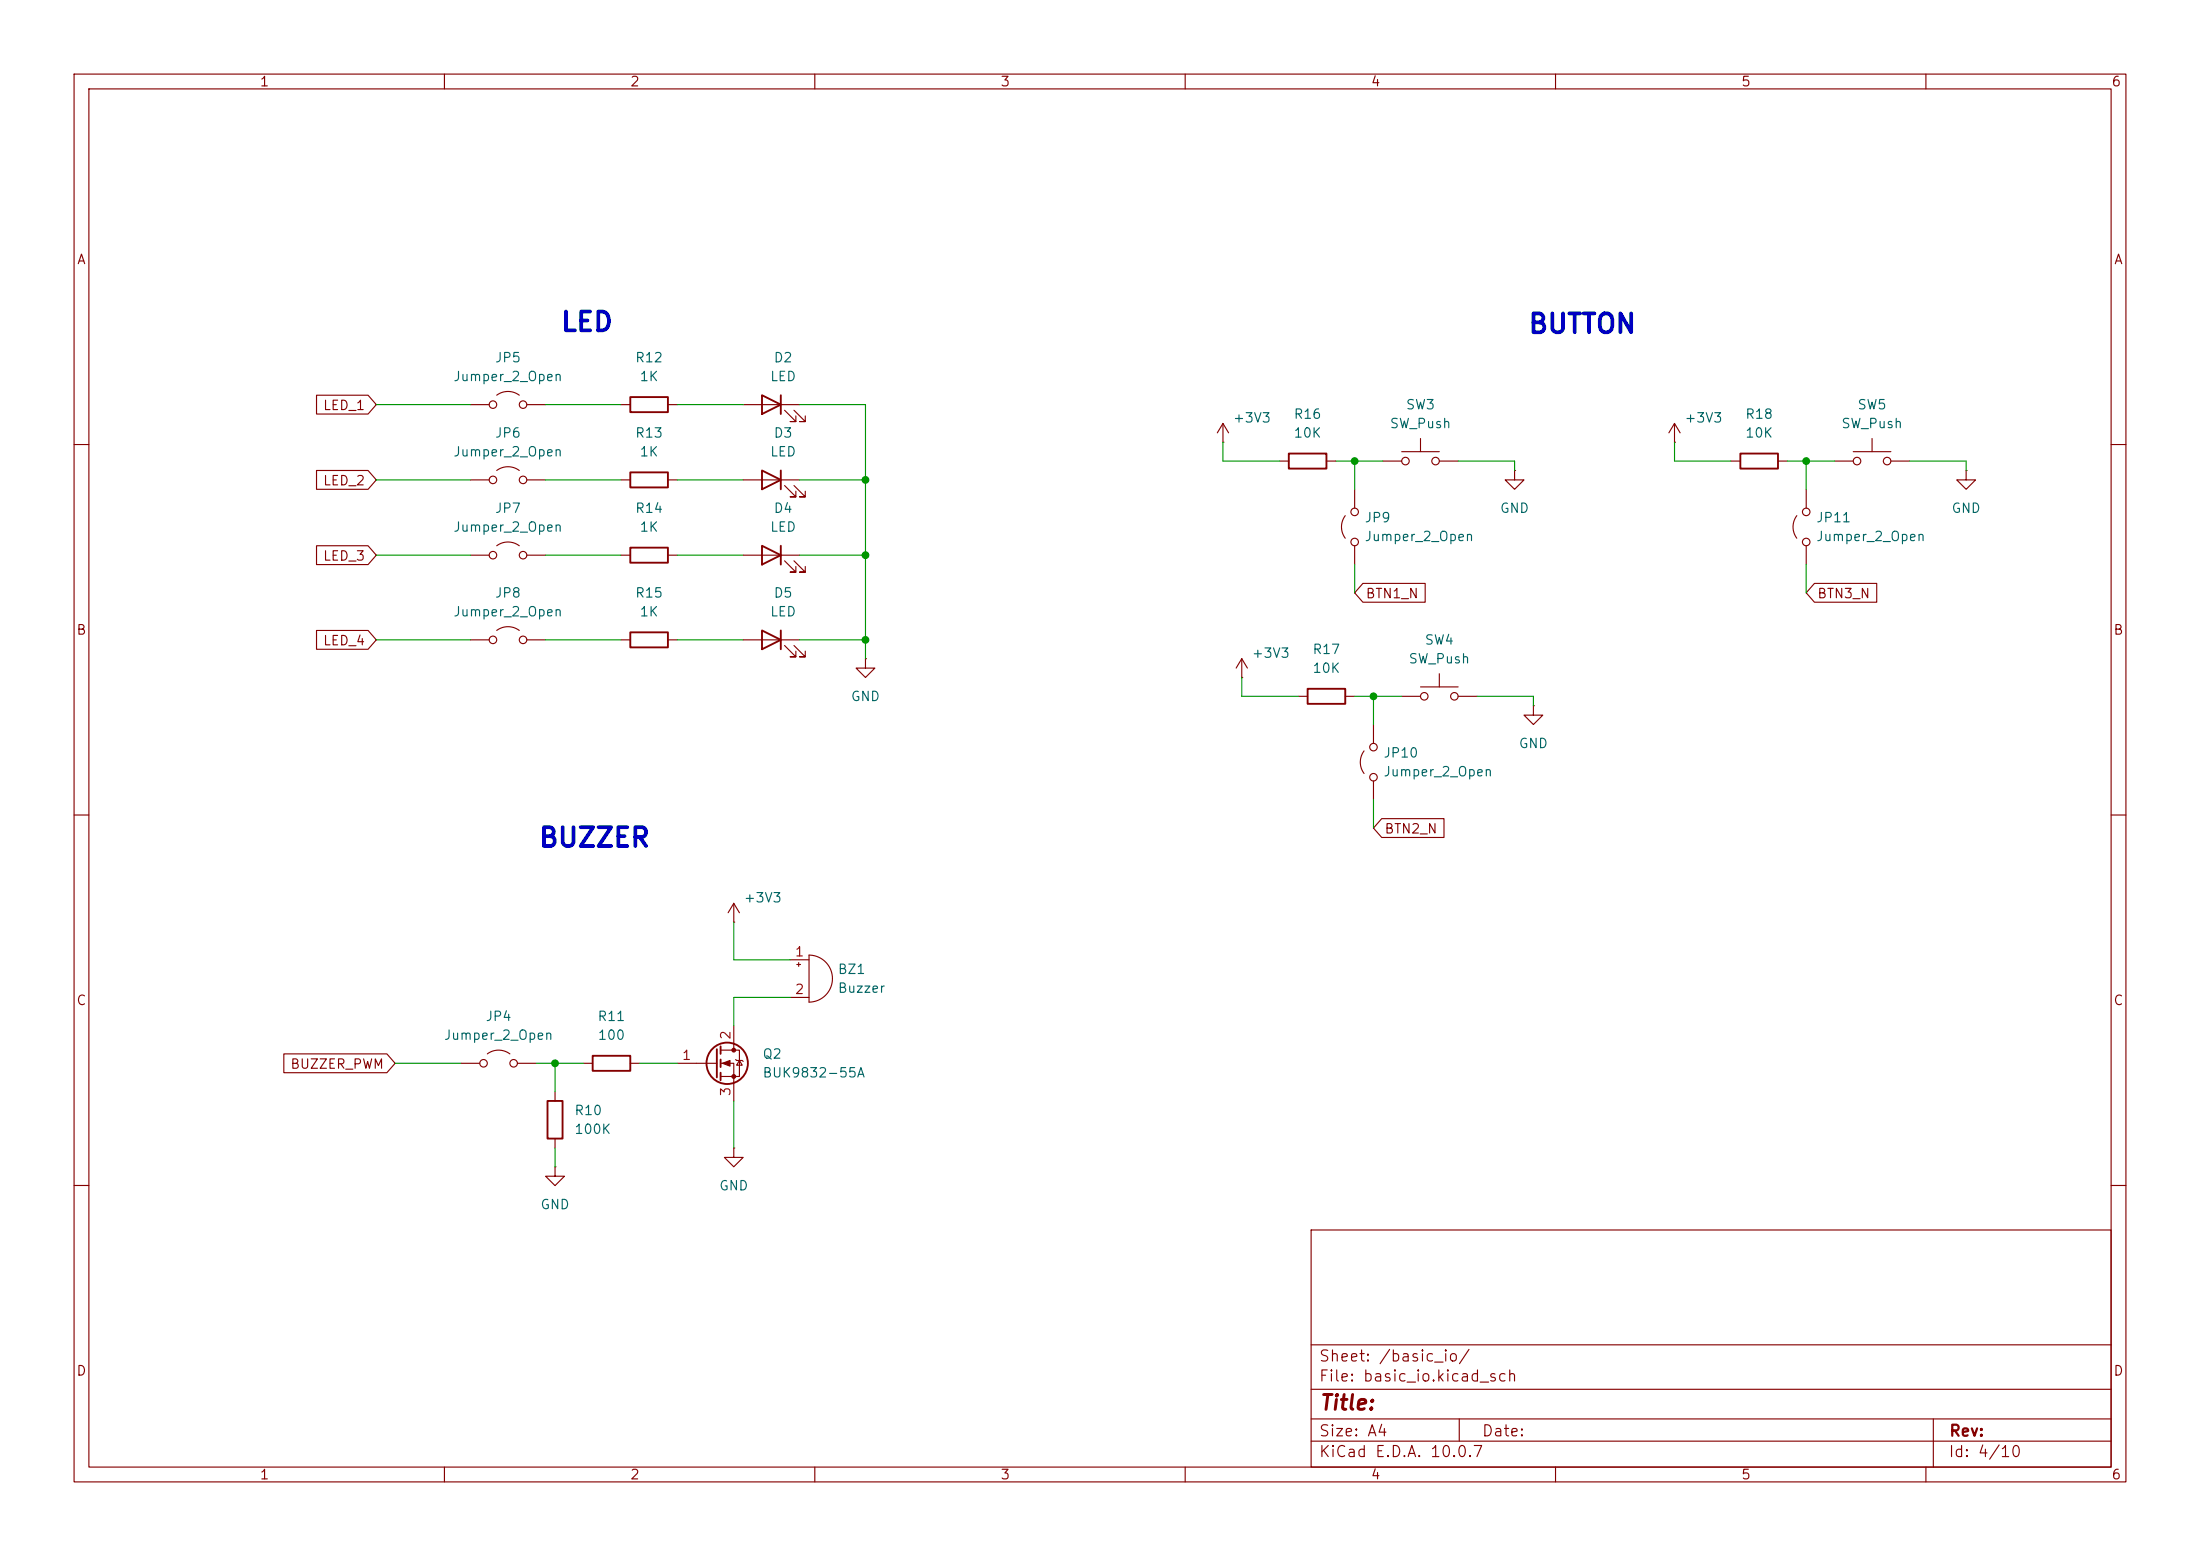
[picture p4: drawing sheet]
<svg xmlns="http://www.w3.org/2000/svg" width="297mm" height="210mm" viewBox="0 0 297 210" stroke-linecap="round" stroke-linejoin="round" font-family="sans-serif">
<g fill="none" stroke="#840000" stroke-width=".15">
<path d="M10 10h277v190h-277zM12 12h273v186h-273zM60 10v2M110 10v2M160 10v2M210 10v2M260 10v2M42.7 53.3h7l1.1 1.3-1.1 1.3h-7zM63.5 54.6h2.5M67.1 53.3a2.54 2.54 0 0 1 3 0M71.1 54.6h2.6M83.8 54.6h1.3"/>
<path d="M90.2 54.6h1.2M100.3 54.6h7.6M105.9 55.4l1.5 1.5h-.7h.7v-.8M107.2 55.4l1.5 1.5h-.8h.8v-.8M165.1 59.7h.1M165.1 57.2l-.8 1.2M165.1 57.2l.8 1.2M165.1 57.2v2.5M191.8 59.2v1.8M226.1 59.7h.1M226.1 57.2l-.8 1.2M226.1 57.2l.7 1.2"/>
<path d="M226.1 57.2v2.5M252.7 59.2v1.8M10 60h2M42.7 63.5h7l1.1 1.3-1.1 1.2h-7zM42.7 73.7h7l1.1 1.2-1.1 1.3h-7zM63.5 64.8h2.5M63.5 74.9h2.5M67.1 63.5a2.54 2.54 0 0 1 3 0M67.1 73.7a2.54 2.54 0 0 1 3 0M71.1 64.8h2.6M71.1 74.9h2.6M83.8 64.8h1.3"/>
<path d="M83.8 74.9h1.3M90.2 64.8h1.2M90.2 74.9h1.2M100.3 64.8h7.6M100.3 74.9h7.6M105.9 65.5l1.5 1.6h-.7h.7v-.8M105.9 75.7l1.5 1.5h-.7h.7v-.7M107.2 65.5l1.5 1.6h-.8h.8v-.8M107.2 75.7l1.5 1.5h-.8h.8v-.7M172.7 62.2h1.3M179.1 62.2h1.2M181.6 69.6a2.54 2.54 0 0 0 0 3"/>
<path d="M182.9 66v2.6M182.9 73.7v2.5M184 78.7h8.4v2.6h-8.4l-1.1-1.3zM186.7 62.2h2.5M189.2 61h5.1M194.3 62.2h2.5M204.5 63.5v1.3h1.2l-1.2 1.2-1.3-1.2h1.3M204.5 63.5h.1M233.7 62.2h1.2M240 62.2h1.3M242.6 69.6a2.54 2.54 0 0 0 0 3M243.8 66v2.6"/>
<path d="M243.8 73.7v2.5M245 78.7h8.4v2.6h-8.4l-1.2-1.3zM247.6 62.2h2.6M250.2 61h5.1M255.3 62.2h2.5M265.4 63.5v1.3h1.3l-1.3 1.2-1.2-1.2h1.2M265.4 63.5h.1M285 60h2M42.7 85.1h7l1.1 1.3-1.1 1.2h-7zM63.5 86.4h2.5M67.1 85.1a2.54 2.54 0 0 1 3 0M71.1 86.4h2.6"/>
<path d="M83.8 86.4h1.3M90.2 86.4h1.2M100.3 86.4h7.6M105.9 87.1l1.5 1.5h-.7h.7v-.7M107.2 87.1l1.5 1.5h-.8h.8v-.7M116.8 88.9v1.3h1.3l-1.3 1.2-1.2-1.2h1.2M116.8 88.9h.1M167.6 91.4h.1M167.6 88.9l-.7 1.3M167.6 88.9l.8 1.3M167.6 88.9v2.5M175.3 94h1.2"/>
<path d="M181.6 94h1.3M185.4 97.8v2.5M189.2 94h2.6M191.8 92.7h5M194.3 90.9v1.8M196.8 94h2.6M207 95.3v1.2h1.3l-1.3 1.3-1.3-1.3h1.3M207 95.3h.1M10 110h2M184.1 101.3a2.54 2.54 0 0 0 0 3.1M185.4 105.4v2.6M186.5 110.5h8.4v2.5h-8.4l-1.1-1.2z"/>
<path d="M285 110h2M99.1 124.5h.1M99.1 121.9l-.8 1.3M99.1 121.9l.7 1.3M99.1 121.9v2.6M99.1 138.4v3.3M106.7 129.5h2.5M106.7 134.6h2.5M107.6 130.2h.5M107.8 129.9v.5M109.2 128.9a3.2 3.2 0 0 1 3.2 3.2 3.2 3.2 0 0 1-3.2 3.2zM38.3 142.2h13.9l1.1 1.3-1.1 1.3h-13.9z"/>
<path d="M62.2 143.5h2.6M65.8 142.2a2.54 2.54 0 0 1 3 0M69.8 143.5h2.6M74.9 157.5v1.3h1.3l-1.3 1.2-1.2-1.2h1.2M74.9 157.5h.1M74.9 147.3v1.3M74.9 153.7v1.2M78.7 143.5h1.3M85.1 143.5h1.3M91.4 143.5h5.4M97.3 141.7h2.5v3.6h-2.5M97.3 143.5h1.8v5.1"/>
<path d="M99.1 154.9v1.3h1.2l-1.2 1.3-1.3-1.3h1.3M99.1 154.9h.1M99.3 143l.1 .1h.8l.1 .2M99.8 143.1l.4 .7h-.8zM10 160h2M177 166h108v32h-108zM285 160h2M60 198v2M110 198v2M160 198v2M177 194.5h108M177 191.5h108"/>
<path d="M177 187.5h108M177 181.5h108M197 191.5v3M210 198v2M260 198v2M261 191.5v6.5"/>
<circle cx="66.5" cy="54.6" r=".51"/>
<circle cx="70.6" cy="54.6" r=".51"/>
<circle cx="66.5" cy="64.8" r=".51"/>
<circle cx="66.5" cy="74.9" r=".51"/>
<circle cx="70.6" cy="64.8" r=".51"/>
<circle cx="70.6" cy="74.9" r=".51"/>
<circle cx="182.9" cy="73.2" r=".51"/>
<circle cx="182.9" cy="69.1" r=".51"/>
<circle cx="189.7" cy="62.2" r=".51"/>
<circle cx="193.8" cy="62.2" r=".51"/>
<circle cx="243.8" cy="69.1" r=".51"/>
<circle cx="243.8" cy="73.2" r=".51"/>
<circle cx="250.7" cy="62.2" r=".51"/>
<circle cx="254.8" cy="62.2" r=".51"/>
<circle cx="66.5" cy="86.4" r=".51"/>
<circle cx="70.6" cy="86.4" r=".51"/>
<circle cx="192.3" cy="94" r=".51"/>
<circle cx="196.3" cy="94" r=".51"/>
<circle cx="185.4" cy="100.8" r=".51"/>
<circle cx="185.4" cy="104.9" r=".51"/>
<circle cx="65.3" cy="143.5" r=".51"/>
<circle cx="69.3" cy="143.5" r=".51"/>
</g>
<g fill="none" stroke="#840000" stroke-width=".25">
<path d="M85.1 53.6h5.1v2h-5.1zM102.9 53.3l2.5 1.3-2.5 1.3zM105.4 53.3v2.6M85.1 63.8h5.1v2h-5.1zM85.1 73.9h5.1v2h-5.1zM102.9 63.5l2.5 1.3-2.5 1.2zM102.9 73.7l2.5 1.2-2.5 1.3zM105.4 63.5v2.5M105.4 73.7v2.5M174 61.2h5.1v2h-5.1zM234.9 61.2h5.1v2h-5.1zM85.1 85.3h5.1v2.1h-5.1z"/>
<path d="M102.9 85.1l2.5 1.3-2.5 1.2zM105.4 85.1v2.5M176.5 93h5.1v2h-5.1zM73.9 148.6h2v5.1h-2zM80 142.5h5.1v2h-5.1zM96.8 141.6v3.8M97.3 141.2v1M97.3 143v1M97.3 144.8v1"/>
<circle cx="98.2" cy="143.5" r="2.79"/>
</g>
<g fill="#840000" stroke="#840000" stroke-width=".15">
<path d="M97.5 143.5l1.1-.4v.8z"/>
<circle cx="99.1" cy="141.7" r=".25"/>
<circle cx="99.1" cy="145.3" r=".25"/>
</g>
<g fill="none" stroke="#009600" stroke-width=".15">
<path d="M50.8 54.6h12.7M73.7 54.6h10.1M91.4 54.6h8.9M107.9 54.6h8.9v34.3M165.1 59.7v2.5h7.6M226.1 59.7v2.5h7.6M50.8 64.8h12.7M50.8 74.9h12.7M73.7 64.8h10.1M73.7 74.9h10.1M91.4 64.8h8.9M91.4 74.9h8.9"/>
<path d="M107.9 64.8h8.9M107.9 74.9h8.9M180.3 62.2h6.4M182.9 62.2v3.8M182.9 76.2v3.8M196.8 62.2h7.7v1.3M241.3 62.2h6.3M243.8 62.2v3.8M243.8 76.2v3.8M257.8 62.2h7.6v1.3M50.8 86.4h12.7M73.7 86.4h10.1"/>
<path d="M91.4 86.4h8.9M107.9 86.4h8.9M167.6 91.4v2.6h7.7M182.9 94h6.3M185.4 94v3.8M199.4 94h7.6v1.3M185.4 108v3.8M99.1 124.5v5h7.6M106.7 134.6h-7.6v3.8M53.3 143.5h8.9M72.4 143.5h6.3M74.9 143.5v3.8"/>
<path d="M74.9 154.9v2.6M86.4 143.5h5M99.1 148.6v6.3"/>
</g>
<g fill="#009600" stroke="#009600" stroke-width=".14">
<circle cx="116.8" cy="64.8" r=".46"/>
<circle cx="116.8" cy="86.4" r=".46"/>
<circle cx="116.8" cy="74.9" r=".46"/>
<circle cx="185.4" cy="94" r=".46"/>
<circle cx="182.9" cy="62.2" r=".46"/>
<circle cx="243.8" cy="62.2" r=".46"/>
<circle cx="74.9" cy="143.5" r=".46"/>
</g>
<g font-size="2.5" fill="#0000c2">
<text x="75.5" y="45.4">LED</text>
<text x="206.2" y="45.6">BUTTON</text>
<text x="72.6" y="115">BUZZER</text>
</g>
<text font-size="2" fill="#840000" x="178" y="190.8">Title:</text>
<g font-size="1.5" fill="#840000">
<text x="178" y="184.1">Sheet: /basic_io/</text>
<text x="178" y="186.8">File: basic_io.kicad_sch</text>
<text x="178" y="197">KiCad E.D.A. 10.0.7</text>
<text x="178" y="194.2">Size: A4</text>
<text x="200" y="194.2">Date:</text>
<text x="263" y="197">Id: 4/10</text>
<text x="263" y="194.2">Rev:</text>
</g>
<g font-size="1.3" fill="#840000">
<text x="35" y="12">1</text>
<text x="85" y="12">2</text>
<text x="135" y="12">3</text>
<text x="185" y="12">4</text>
<text x="235" y="12">5</text>
<text x="285" y="12">6</text>
<text x="10.3" y="36">A</text>
<text x="285.3" y="36">A</text>
<text x="43.5" y="55.7">LED_1</text>
<text x="43.5" y="65.8">LED_2</text>
<text x="43.5" y="76">LED_3</text>
<text x="184.3" y="81.1">BTN1_N</text>
<text x="245.2" y="81.1">BTN3_N</text>
<text x="10.2" y="86">B</text>
<text x="43.5" y="87.4">LED_4</text>
<text x="285.2" y="86">B</text>
<text x="186.8" y="112.8">BTN2_N</text>
<text x="10.2" y="136">C</text>
<text x="285.2" y="136">C</text>
<text x="39.1" y="144.6">BUZZER_PWM</text>
<text x="10.2" y="186">D</text>
<text x="285.2" y="186">D</text>
<text x="35" y="200">1</text>
<text x="85" y="200">2</text>
<text x="135" y="200">3</text>
<text x="185" y="200">4</text>
<text x="235" y="200">5</text>
<text x="285" y="200">6</text>
</g>
<g font-size="1.3" fill="#006464">
<text x="61.1" y="51.8">Jumper_2_Open</text>
<text x="66.7" y="49.2">JP5</text>
<text x="85.7" y="49.2">R12</text>
<text x="86.3" y="51.8">1K</text>
<text x="103.9" y="51.8">LED</text>
<text x="104.4" y="49.2">D2</text>
<text x="66.7" y="59.4">JP6</text>
<text x="85.7" y="59.4">R13</text>
<text x="104.4" y="59.4">D3</text>
<text x="166.4" y="57.4">+3V3</text>
<text x="174.6" y="56.8">R16</text>
<text x="174.6" y="59.4">10K</text>
<text x="187.5" y="58.1">SW_Push</text>
<text x="189.7" y="55.6">SW3</text>
<text x="227.3" y="57.4">+3V3</text>
<text x="235.5" y="56.8">R18</text>
<text x="235.5" y="59.4">10K</text>
<text x="248.5" y="58.1">SW_Push</text>
<text x="250.7" y="55.6">SW5</text>
<text x="61.1" y="61.9">Jumper_2_Open</text>
<text x="86.3" y="61.9">1K</text>
<text x="103.9" y="61.9">LED</text>
<text x="66.7" y="69.5">JP7</text>
<text x="85.7" y="69.5">R14</text>
<text x="104.4" y="69.5">D4</text>
<text x="184.1" y="70.8">JP9</text>
<text x="202.4" y="69.5">GND</text>
<text x="245.1" y="70.8">JP11</text>
<text x="263.4" y="69.5">GND</text>
<text x="61.1" y="72.1">Jumper_2_Open</text>
<text x="86.3" y="72.1">1K</text>
<text x="103.9" y="72.1">LED</text>
<text x="184.1" y="73.4">Jumper_2_Open</text>
<text x="245.1" y="73.4">Jumper_2_Open</text>
<text x="61.1" y="83.5">Jumper_2_Open</text>
<text x="66.7" y="81">JP8</text>
<text x="85.7" y="81">R15</text>
<text x="86.3" y="83.5">1K</text>
<text x="103.9" y="83.5">LED</text>
<text x="104.4" y="81">D5</text>
<text x="168.9" y="89.1">+3V3</text>
<text x="177.1" y="88.6">R17</text>
<text x="190.1" y="89.9">SW_Push</text>
<text x="192.2" y="87.3">SW4</text>
<text x="114.8" y="94.9">GND</text>
<text x="177.1" y="91.1">10K</text>
<text x="204.9" y="101.3">GND</text>
<text x="186.7" y="102.6">JP10</text>
<text x="186.7" y="105.1">Jumper_2_Open</text>
<text x="100.3" y="122.1">+3V3</text>
<text x="113" y="131.8">BZ1</text>
<text x="113" y="134.3">Buzzer</text>
<text x="59.8" y="140.7">Jumper_2_Open</text>
<text x="65.5" y="138.1">JP4</text>
<text x="80.6" y="138.1">R11</text>
<text x="80.6" y="140.7">100</text>
<text x="102.9" y="143.2">Q2</text>
<text x="102.9" y="145.7">BUK9832-55A</text>
<text x="77.5" y="150.8">R10</text>
<text x="77.5" y="153.4">100K</text>
<text x="97" y="161">GND</text>
<text x="72.9" y="163.5">GND</text>
</g>
<g font-size="1.3" fill="#a90000">
<text x="107.2" y="129.4">1</text>
<text x="107.2" y="134.5">2</text>
<text x="92" y="143.4">1</text>
<text x="98.9" y="140.4" transform="rotate(-90 98.9 140.4)">2</text>
<text x="98.9" y="148.1" transform="rotate(-90 98.9 148.1)">3</text>
</g>
</svg>
